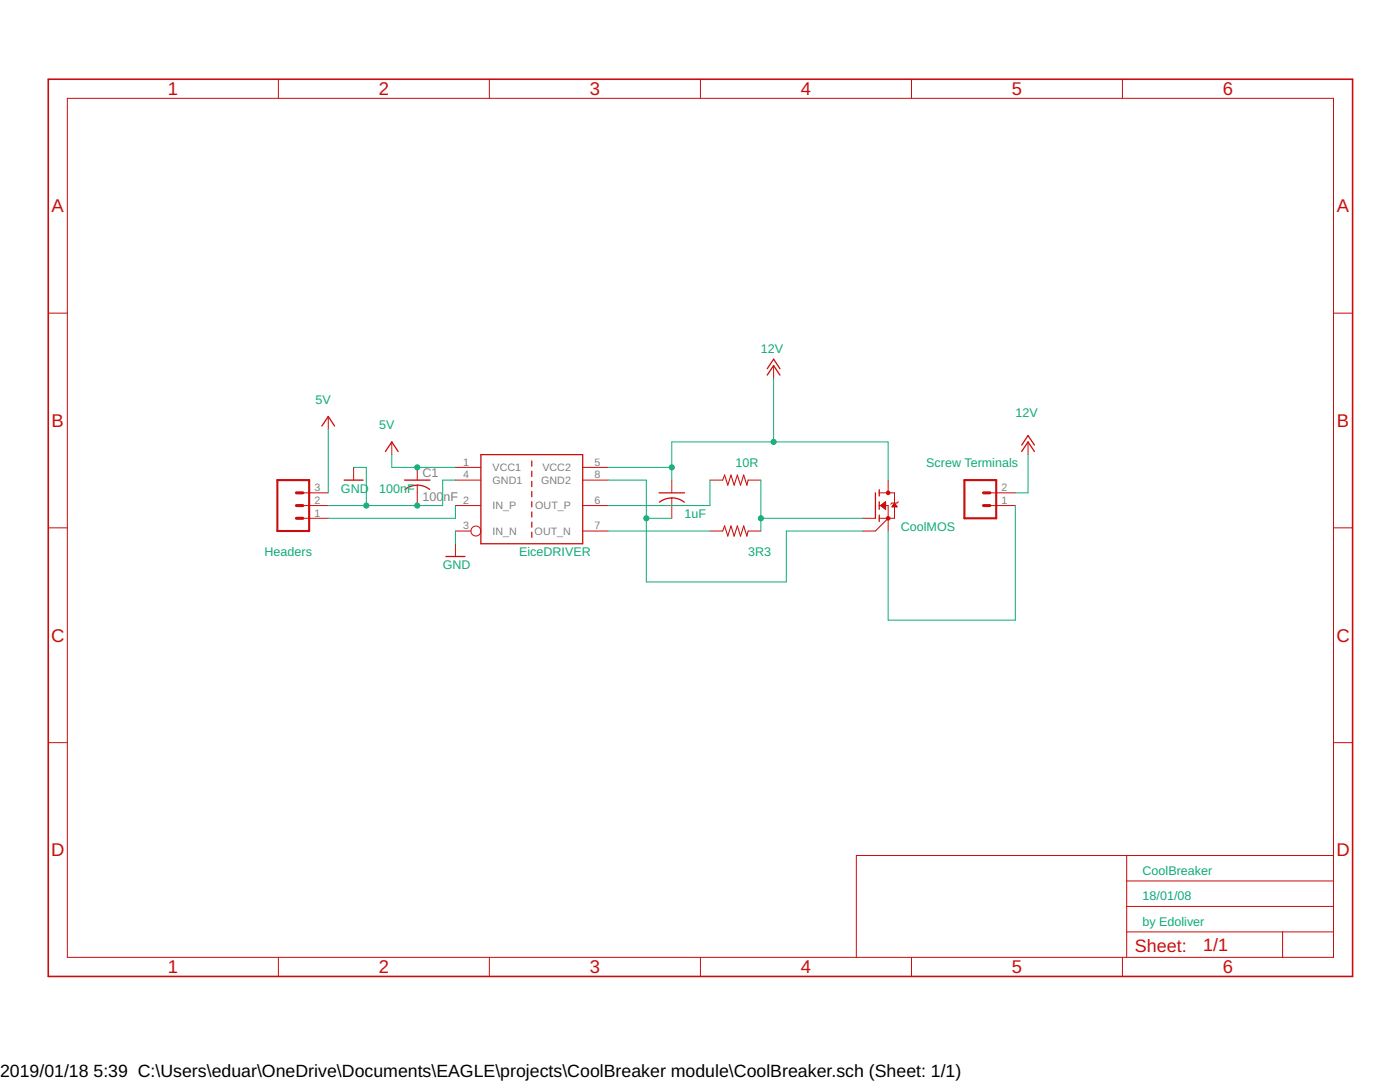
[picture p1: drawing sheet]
<svg xmlns="http://www.w3.org/2000/svg" width="279mm" height="216mm" viewBox="0 0 279 216" stroke-linecap="round" stroke-linejoin="round" font-family="sans-serif">
<g fill="none" stroke="#c90d0c" stroke-width=".25">
<path d="M153.1 74.8l1.3-1.9 1.3 1.9M153.1 73.6l1.3-1.9 1.3 1.9M64.2 85l1.3-1.9 1.3 1.9M68.7 95.8h3.8M76.9 90.1l1.3-1.9 1.3 1.9M80.7 95.8h5.1M80.8 97.7a4 4 0 0 1 5 0M96 90.7h20.3v17.8h-20.3zM106.1 92v1M106.1 94v1.1M106.1 96.1v1M106.1 98.1v1"/>
<path d="M131.5 98.3h5.1M174.7 98.3v5.1M175.5 97.7v1.3M203.9 90.1l1.3-1.9 1.2 1.9M203.9 88.8l1.3-1.9 1.2 1.9M89 111h3.8M106.1 100.1v1M106.1 102.2v1M106.1 104.2v1M106.1 106.2v1M131.6 100.2a4 4 0 0 1 5 0M175.5 100.1v1.5"/>
<path d="M175.5 102.8v1.3"/>
</g>
<g fill="none" stroke="#c90d0c" stroke-width=".2">
<path d="M13.4 19.6h252.7v171.4h-252.7zM55.6 15.8v3.8M97.7 15.8v3.8M139.8 15.8v3.8M181.9 15.8v3.8M224 15.8v3.8M9.6 62.5h3.8M154.4 72.9v2.6M266.1 62.5h3.8M60.4 98.3h5.1M65.5 83.1v2.5M70.6 93.3v2.5"/>
<path d="M78.2 88.2v2.5M83.3 93.3v2.5M83.3 96.8v4.1M90.9 95.8h5.1M90.9 93.3h5.1M116.3 95.8h5.1M116.3 93.3h5.1M134.1 95.8v2.5M134.1 99.4v4M141.7 95.8h2.5M149.3 95.8h2.5M175.5 98.3h3v5.1h-3"/>
<path d="M177.2 95.8v2.5M197.5 98.3h5.1M205.2 88.2v2.5M9.6 105.3h3.8M60.4 100.9h5.1M60.4 103.4h5.1M90.9 100.9h5.1M90.9 106h3.1M90.9 108.5v2.5M116.3 100.9h5.1M116.3 106h5.1M141.7 106h2.5"/>
<path d="M149.3 106h2.5M172.2 103.4h2.5M175.5 100.9h1.7v5.1M175.7 100.9l1-.8v1.5zM175.9 101h.8M175.9 100.8h.8M176 101.1h.7M176 100.6h.7M176.2 101.2h.5M176.2 100.5h.5M176.4 100.4h.3M176.4 101.4h.3"/>
<path d="M176.5 101.5h.2M176.5 100.3h.2M176.7 101.6h.1M176.7 100.2h.1M177.2 103.4l-2.5 2.6h-2.5M178.1 101h.8M178.2 100.9h.7M178.2 100.8h.6M178.3 100.6h.4M178.4 100.5h.2M178.5 100.4l.5 .7h-1zM179.3 100.1l-.3 .3h-1l-.2 .2"/>
<path d="M197.5 100.9h5.1M266.1 105.3h3.8M9.6 148.2h3.8M266.1 148.2h3.8M224.9 170.7v20.3M224.9 175.8h41.2M266.1 170.7h-95.2v20.3M55.6 191v3.8M97.7 191v3.8M139.8 191v3.8M181.9 191v3.8M224 191v3.8"/>
<path d="M224.9 185.9h41.2M224.9 180.9h41.2M256 185.9v5.1"/>
<circle cx="95" cy="106" r=".99"/>
</g>
<g fill="#c90d0c" stroke="#c90d0c" stroke-width=".2">
<circle cx="177.2" cy="103.4" r=".36"/>
<circle cx="177.2" cy="98.3" r=".36"/>
</g>
<path d="M144.2 95.8l.4-1 .6 2 .7-2 .6 2 .7-2 .6 2 .6-2 .7 2 .2-1M144.2 106l.4-1.1 .6 2.1 .7-2.1 .6 2.1 .7-2.1 .6 2.1 .6-2.1 .7 2.1 .2-1" fill="none" stroke="#c90d0c" stroke-width=".21"/>
<path d="M9.6 15.8h260.3v179h-260.3z" fill="none" stroke="#c90d0c" stroke-width=".32"/>
<path d="M55.4 95.8h6.3v10.2h-6.3zM192.5 95.8h6.3v7.6h-6.3z" fill="none" stroke="#c90d0c" stroke-width=".42"/>
<path d="M59.2 98.3h1.2M196.3 98.3h1.2M59.2 100.9h1.2M59.2 103.4h1.2M196.3 100.9h1.2" fill="none" stroke="#c90d0c" stroke-width=".61"/>
<g fill="none" stroke="#0dab76" stroke-width=".2">
<path d="M154.4 75.5v12.7M65.5 85.6v12.7M70.6 93.3h2.5v7.6M78.2 90.7v2.6h12.7M90.9 95.8h-2.6v5.1h-22.8M121.4 95.8h7.6v20.3h27.9v-10.1h15.3M121.4 93.3h12.7M134.1 95.8v-7.6h43.1v7.6M141.7 95.8v5.1h-20.3M151.8 95.8v10.2M205.2 90.7v7.6h-2.6M90.9 100.9v2.5h-25.4"/>
<path d="M90.9 106v2.5M121.4 106h20.3M129 103.4h5.1M151.8 103.4h20.4M202.6 100.9v22.8h-25.4v-17.7"/>
</g>
<g fill="#0dab76" stroke="#0dab76" stroke-width=".2">
<circle cx="129" cy="103.4" r=".51"/>
<circle cx="151.8" cy="103.4" r=".51"/>
<circle cx="83.3" cy="100.9" r=".51"/>
<circle cx="73.1" cy="100.9" r=".51"/>
<circle cx="83.3" cy="93.3" r=".51"/>
<circle cx="134.1" cy="93.3" r=".51"/>
<circle cx="154.4" cy="88.2" r=".51"/>
</g>
<g font-size="3.7" fill="#c90d0c">
<text x="33.5" y="19">1</text>
<text x="75.6" y="19">2</text>
<text x="117.7" y="19">3</text>
<text x="159.8" y="19">4</text>
<text x="201.9" y="19">5</text>
<text x="244.1" y="19">6</text>
<text x="10.3" y="42.3">A</text>
<text x="266.8" y="42.3">A</text>
<text x="10.3" y="85.2">B</text>
<text x="266.8" y="85.2">B</text>
<text x="10.2" y="128">C</text>
<text x="266.7" y="128">C</text>
<text x="10.2" y="170.9">D</text>
<text x="266.7" y="170.9">D</text>
<text x="33.5" y="194.2">1</text>
<text x="75.6" y="194.2">2</text>
<text x="117.7" y="194.2">3</text>
<text x="159.8" y="194.2">4</text>
<text x="201.9" y="194.2">5</text>
<text x="244.1" y="194.2">6</text>
</g>
<g font-size="3.6" fill="#c90d0c">
<text x="226.5" y="189.9">Sheet:</text>
<text x="240.1" y="189.8">1/1</text>
</g>
<g font-size="3.5">
<text x="0" y="214.9">2019/01/18</text>
<text x="18.7" y="214.9">5:39 C:\Users\eduar\OneDrive\Documents\EAGLE\projects\CoolBreaker module\CoolBreaker.sch (Sheet: 1/1)</text>
</g>
<g font-size="2.5" fill="#0dab76">
<text x="151.8" y="70.4">12V</text>
<text x="63" y="80.6">5V</text>
<text x="202.6" y="83.1">12V</text>
<text x="75.7" y="85.6">5V</text>
<text x="146.8" y="93.3">10R</text>
<text x="184.9" y="93.3">Screw Terminals</text>
<text x="68" y="98.3">GND</text>
<text x="75.7" y="98.3">100nF</text>
<text x="136.6" y="103.4">1uF</text>
<text x="179.8" y="106">CoolMOS</text>
<text x="52.8" y="111">Headers</text>
<text x="88.4" y="113.6">GND</text>
<text x="103.6" y="111">EiceDRIVER</text>
<text x="149.3" y="111">3R3</text>
<text x="228" y="174.5">CoolBreaker</text>
<text x="228" y="179.6">18/01/08</text>
<text x="228" y="184.7">by Edoliver</text>
</g>
<g font-size="2.5" fill="#808080">
<text x="84.3" y="95.2">C1</text>
<text x="84.3" y="100">100</text>
<text x="88.5" y="100">nF</text>
</g>
<g font-size="2.1" fill="#808080">
<text x="92.5" y="95.4">4</text>
<text x="92.5" y="92.9">1</text>
<text x="98.3" y="94">VCC1</text>
<text x="108.3" y="94">VCC2</text>
<text x="118.6" y="92.9">5</text>
<text x="118.6" y="95.4">8</text>
<text x="62.8" y="100.5">2</text>
<text x="62.8" y="98">3</text>
<text x="92.5" y="100.5">2</text>
<text x="98.3" y="101.6">IN_P</text>
<text x="98.3" y="96.6">GND1</text>
<text x="106.8" y="101.6">OUT_P</text>
<text x="108" y="96.6">GND2</text>
<text x="118.6" y="100.5">6</text>
<text x="199.9" y="100.5">1</text>
<text x="199.9" y="98">2</text>
<text x="62.8" y="103.1">1</text>
<text x="92.5" y="105.6">3</text>
<text x="98.3" y="106.7">IN_N</text>
<text x="106.7" y="106.7">OUT_N</text>
<text x="118.6" y="105.6">7</text>
</g>
</svg>
